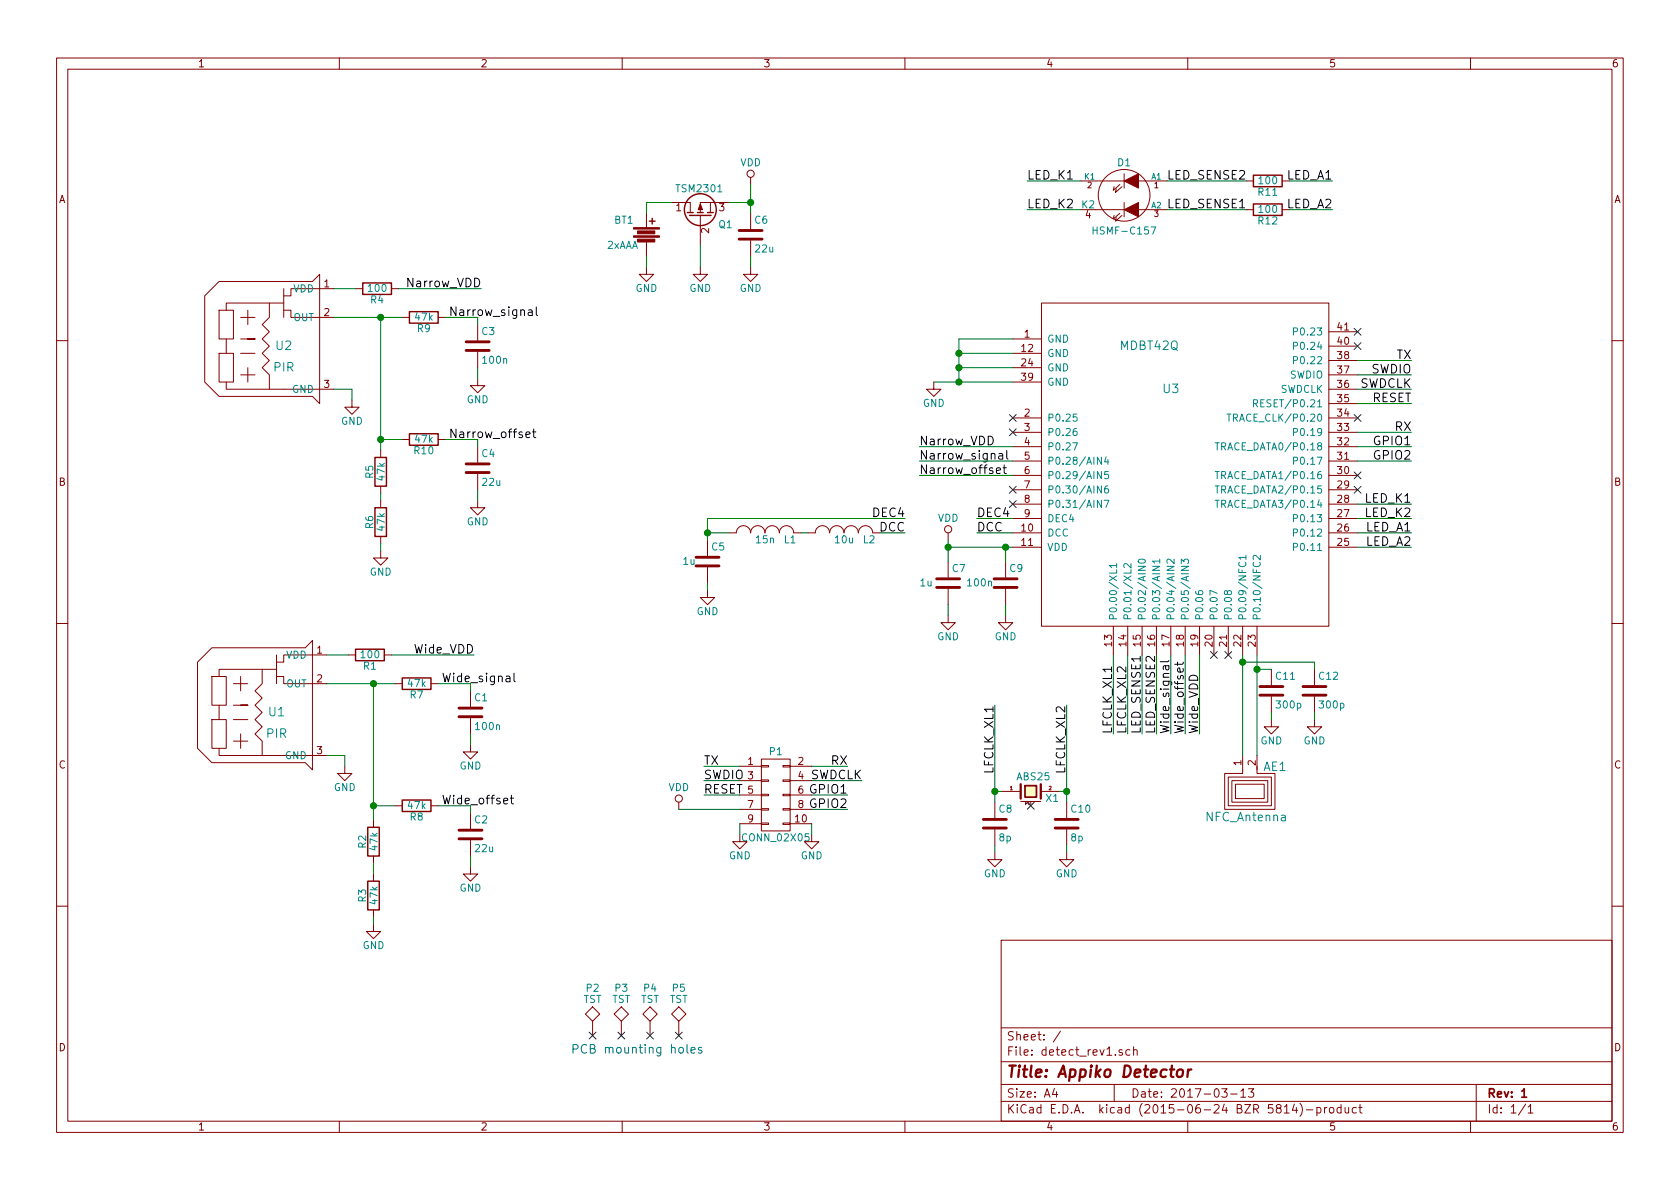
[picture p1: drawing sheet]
EESchema Schematic File Version 2
LIBS:detect_rev1-rescue
LIBS:power
LIBS:device
LIBS:transistors
LIBS:conn
LIBS:linear
LIBS:regul
LIBS:74xx
LIBS:cmos4000
LIBS:adc-dac
LIBS:memory
LIBS:xilinx
LIBS:microcontrollers
LIBS:dsp
LIBS:microchip
LIBS:analog_switches
LIBS:motorola
LIBS:texas
LIBS:intel
LIBS:audio
LIBS:interface
LIBS:digital-audio
LIBS:philips
LIBS:display
LIBS:cypress
LIBS:siliconi
LIBS:opto
LIBS:atmel
LIBS:contrib
LIBS:valves
LIBS:mdbt42q
LIBS:pir_sensor
LIBS:nfc_antenna
LIBS:dual_led
LIBS:detect_rev1-cache
EELAYER 25 0
EELAYER END
$Descr A4 11693 8268
encoding utf-8
Sheet 1 1
Title "Appiko Detector"
Date "2017-03-13"
Rev "1"
Comp ""
Comment1 ""
Comment2 ""
Comment3 ""
Comment4 ""
$EndDescr
$Comp
L MDBT42Q U3
U 1 1
P 8250 3000
F 0 "U3" H 8150 3300 60  0000 C CNN
F 1 "MDBT42Q" H 8000 3600 60  0000 C CNN
F 2 "detect_trigger:mdbt42Q" H 8050 4100 60  0001 C CNN
F 3 "http://www.raytac.com/download/MDBT42/MDBT42Q-Version%20B.pdf" H 8050 4100 60  0001 C CNN
	1    8250 3000
	1    0    0    -1  
$EndComp
$Comp
L GND #PWR01
U 1 1
P 6500 2650
F 0 "#PWR01" H 6500 2400 50  0001 C CNN
F 1 "GND" H 6500 2500 50  0000 C CNN
F 2 "" H 6500 2650 60  0000 C CNN
F 3 "" H 6500 2650 60  0000 C CNN
	1    6500 2650
	1    0    0    -1  
$EndComp
$Comp
L C C11
U 1 1
P 8850 4800
F 0 "C11" H 8875 4900 50  0000 L CNN
F 1 "300p" H 8875 4700 50  0000 L CNN
F 2 "Capacitors_SMD:C_0805" H 8888 4650 30  0001 C CNN
F 3 "" H 8850 4800 60  0000 C CNN
	1    8850 4800
	1    0    0    -1  
$EndComp
$Comp
L GND #PWR02
U 1 1
P 8850 5000
F 0 "#PWR02" H 8850 4750 50  0001 C CNN
F 1 "GND" H 8850 4850 50  0000 C CNN
F 2 "" H 8850 5000 60  0000 C CNN
F 3 "" H 8850 5000 60  0000 C CNN
	1    8850 5000
	1    0    0    -1  
$EndComp
$Comp
L Battery BT1
U 1 1
P 4500 1625
F 0 "BT1" H 4275 1725 50  0000 L CNN
F 1 "2xAAA" H 4225 1550 50  0000 L CNN
F 2 "detect_trigger:AAA_holder_2468" V 4500 1665 60  0001 C CNN
F 3 "http://www.keyelco.com/product-pdf.cfm?p=1033" V 4500 1665 60  0001 C CNN
F 4 "2468" H 4500 1625 60  0001 C CNN "Part Number"
	1    4500 1625
	1    0    0    -1  
$EndComp
$Comp
L GND #PWR03
U 1 1
P 4500 1850
F 0 "#PWR03" H 4500 1600 50  0001 C CNN
F 1 "GND" H 4500 1700 50  0000 C CNN
F 2 "" H 4500 1850 60  0000 C CNN
F 3 "" H 4500 1850 60  0000 C CNN
	1    4500 1850
	1    0    0    -1  
$EndComp
$Comp
L VDD #PWR04
U 1 1
P 5225 1275
F 0 "#PWR04" H 5225 1125 50  0001 C CNN
F 1 "VDD" H 5225 1425 50  0000 C CNN
F 2 "" H 5225 1275 60  0000 C CNN
F 3 "" H 5225 1275 60  0000 C CNN
	1    5225 1275
	1    0    0    -1  
$EndComp
$Comp
L PIR U2
U 1 1
P 1875 2350
F 0 "U2" H 1975 2300 60  0000 C CNN
F 1 "PIR" H 1975 2150 60  0000 C CNN
F 2 "detect_trigger:PIR_TO5" H 2225 2350 60  0001 C CNN
F 3 "http://www.micropik.com/PDF/D203B-e.pdf http://www.perkinelmer.com/PDFs/Downloads/DTS_LHi968_PYD1398.pdf" H 2225 2350 60  0001 C CNN
F 4 "D203B LHi968" H 1875 2350 60  0001 C CNN "Part Number"
	1    1875 2350
	1    0    0    -1  
$EndComp
$Comp
L GND #PWR05
U 1 1
P 2450 2775
F 0 "#PWR05" H 2450 2525 50  0001 C CNN
F 1 "GND" H 2450 2625 50  0000 C CNN
F 2 "" H 2450 2775 60  0000 C CNN
F 3 "" H 2450 2775 60  0000 C CNN
	1    2450 2775
	1    0    0    -1  
$EndComp
$Comp
L R R4
U 1 1
P 2625 2000
F 0 "R4" V 2705 2000 50  0000 C CNN
F 1 "100E" V 2625 2000 50  0000 C CNN
F 2 "Resistors_SMD:R_0805" V 2555 2000 30  0001 C CNN
F 3 "" H 2625 2000 30  0000 C CNN
	1    2625 2000
	0    1    1    0   
$EndComp
$Comp
L R R9
U 1 1
P 2950 2200
F 0 "R9" V 3030 2200 50  0000 C CNN
F 1 "47k" V 2950 2200 50  0000 C CNN
F 2 "Resistors_SMD:R_0805" V 2880 2200 30  0001 C CNN
F 3 "" H 2950 2200 30  0000 C CNN
	1    2950 2200
	0    1    1    0   
$EndComp
$Comp
L C C3
U 1 1
P 3325 2400
F 0 "C3" H 3350 2500 50  0000 L CNN
F 1 "100n" H 3350 2300 50  0000 L CNN
F 2 "Capacitors_SMD:C_0805" H 3363 2250 30  0001 C CNN
F 3 "" H 3325 2400 60  0000 C CNN
	1    3325 2400
	1    0    0    -1  
$EndComp
$Comp
L GND #PWR06
U 1 1
P 3325 2625
F 0 "#PWR06" H 3325 2375 50  0001 C CNN
F 1 "GND" H 3325 2475 50  0000 C CNN
F 2 "" H 3325 2625 60  0000 C CNN
F 3 "" H 3325 2625 60  0000 C CNN
	1    3325 2625
	1    0    0    -1  
$EndComp
$Comp
L R R10
U 1 1
P 2950 3050
F 0 "R10" V 3030 3050 50  0000 C CNN
F 1 "47k" V 2950 3050 50  0000 C CNN
F 2 "Resistors_SMD:R_0805" V 2880 3050 30  0001 C CNN
F 3 "" H 2950 3050 30  0000 C CNN
	1    2950 3050
	0    1    1    0   
$EndComp
$Comp
L C C4
U 1 1
P 3325 3250
F 0 "C4" H 3350 3350 50  0000 L CNN
F 1 "22u" H 3350 3150 50  0000 L CNN
F 2 "Capacitors_SMD:C_1206" H 3363 3100 30  0001 C CNN
F 3 "" H 3325 3250 60  0000 C CNN
F 4 ">10V" H 3325 3250 60  0001 C CNN "Rating"
	1    3325 3250
	1    0    0    -1  
$EndComp
$Comp
L GND #PWR07
U 1 1
P 3325 3475
F 0 "#PWR07" H 3325 3225 50  0001 C CNN
F 1 "GND" H 3325 3325 50  0000 C CNN
F 2 "" H 3325 3475 60  0000 C CNN
F 3 "" H 3325 3475 60  0000 C CNN
	1    3325 3475
	1    0    0    -1  
$EndComp
Text Label 3125 2200 0    60   ~ 0
Narrow_signal
Text Label 3125 3050 0    60   ~ 0
Narrow_offset
$Comp
L C C6
U 1 1
P 5225 1625
F 0 "C6" H 5250 1725 50  0000 L CNN
F 1 "22u" H 5250 1525 50  0000 L CNN
F 2 "Capacitors_SMD:C_1206" H 5263 1475 30  0001 C CNN
F 3 "" H 5225 1625 60  0000 C CNN
F 4 ">10V" H 5225 1625 60  0001 C CNN "Rating"
	1    5225 1625
	1    0    0    -1  
$EndComp
$Comp
L GND #PWR08
U 1 1
P 5225 1850
F 0 "#PWR08" H 5225 1600 50  0001 C CNN
F 1 "GND" H 5225 1700 50  0000 C CNN
F 2 "" H 5225 1850 60  0000 C CNN
F 3 "" H 5225 1850 60  0000 C CNN
	1    5225 1850
	1    0    0    -1  
$EndComp
$Comp
L PIR U1
U 1 1
P 1825 4900
F 0 "U1" H 1925 4850 60  0000 C CNN
F 1 "PIR" H 1925 4700 60  0000 C CNN
F 2 "detect_trigger:PIR_TO5" H 2175 4900 60  0001 C CNN
F 3 "" H 2175 4900 60  0000 C CNN
	1    1825 4900
	1    0    0    -1  
$EndComp
$Comp
L GND #PWR09
U 1 1
P 2400 5325
F 0 "#PWR09" H 2400 5075 50  0001 C CNN
F 1 "GND" H 2400 5175 50  0000 C CNN
F 2 "" H 2400 5325 60  0000 C CNN
F 3 "" H 2400 5325 60  0000 C CNN
	1    2400 5325
	1    0    0    -1  
$EndComp
$Comp
L R R1
U 1 1
P 2575 4550
F 0 "R1" V 2655 4550 50  0000 C CNN
F 1 "100E" V 2575 4550 50  0000 C CNN
F 2 "Resistors_SMD:R_0805" V 2505 4550 30  0001 C CNN
F 3 "" H 2575 4550 30  0000 C CNN
	1    2575 4550
	0    1    1    0   
$EndComp
$Comp
L R R7
U 1 1
P 2900 4750
F 0 "R7" V 2980 4750 50  0000 C CNN
F 1 "47k" V 2900 4750 50  0000 C CNN
F 2 "Resistors_SMD:R_0805" V 2830 4750 30  0001 C CNN
F 3 "" H 2900 4750 30  0000 C CNN
	1    2900 4750
	0    1    1    0   
$EndComp
$Comp
L C C1
U 1 1
P 3275 4950
F 0 "C1" H 3300 5050 50  0000 L CNN
F 1 "100n" H 3300 4850 50  0000 L CNN
F 2 "Capacitors_SMD:C_0805" H 3313 4800 30  0001 C CNN
F 3 "" H 3275 4950 60  0000 C CNN
	1    3275 4950
	1    0    0    -1  
$EndComp
$Comp
L GND #PWR010
U 1 1
P 3275 5175
F 0 "#PWR010" H 3275 4925 50  0001 C CNN
F 1 "GND" H 3275 5025 50  0000 C CNN
F 2 "" H 3275 5175 60  0000 C CNN
F 3 "" H 3275 5175 60  0000 C CNN
	1    3275 5175
	1    0    0    -1  
$EndComp
$Comp
L R R8
U 1 1
P 2900 5600
F 0 "R8" V 2980 5600 50  0000 C CNN
F 1 "47k" V 2900 5600 50  0000 C CNN
F 2 "Resistors_SMD:R_0805" V 2830 5600 30  0001 C CNN
F 3 "" H 2900 5600 30  0000 C CNN
	1    2900 5600
	0    1    1    0   
$EndComp
$Comp
L C C2
U 1 1
P 3275 5800
F 0 "C2" H 3300 5900 50  0000 L CNN
F 1 "22u" H 3300 5700 50  0000 L CNN
F 2 "Capacitors_SMD:C_1206" H 3313 5650 30  0001 C CNN
F 3 "" H 3275 5800 60  0000 C CNN
F 4 ">10V" H 3275 5800 60  0001 C CNN "Rating"
	1    3275 5800
	1    0    0    -1  
$EndComp
$Comp
L GND #PWR011
U 1 1
P 3275 6025
F 0 "#PWR011" H 3275 5775 50  0001 C CNN
F 1 "GND" H 3275 5875 50  0000 C CNN
F 2 "" H 3275 6025 60  0000 C CNN
F 3 "" H 3275 6025 60  0000 C CNN
	1    3275 6025
	1    0    0    -1  
$EndComp
Text Label 3075 4750 0    60   ~ 0
Wide_signal
Text Label 3075 5600 0    60   ~ 0
Wide_offset
Text Label 6400 3200 0    60   ~ 0
Narrow_signal
Text Label 6400 3300 0    60   ~ 0
Narrow_offset
Text Label 8150 5100 1    60   ~ 0
Wide_signal
Text Label 8250 5100 1    60   ~ 0
Wide_offset
$Comp
L C C9
U 1 1
P 7000 4050
F 0 "C9" H 7025 4150 50  0000 L CNN
F 1 "100n" H 6725 4050 50  0000 L CNN
F 2 "Capacitors_SMD:C_0805" H 7038 3900 30  0001 C CNN
F 3 "" H 7000 4050 60  0000 C CNN
	1    7000 4050
	1    0    0    -1  
$EndComp
$Comp
L GND #PWR012
U 1 1
P 7000 4275
F 0 "#PWR012" H 7000 4025 50  0001 C CNN
F 1 "GND" H 7000 4125 50  0000 C CNN
F 2 "" H 7000 4275 60  0000 C CNN
F 3 "" H 7000 4275 60  0000 C CNN
	1    7000 4275
	1    0    0    -1  
$EndComp
$Comp
L C C5
U 1 1
P 4925 3900
F 0 "C5" H 4950 4000 50  0000 L CNN
F 1 "1u" H 4750 3900 50  0000 L CNN
F 2 "Capacitors_SMD:C_0805" H 4963 3750 30  0001 C CNN
F 3 "" H 4925 3900 60  0000 C CNN
	1    4925 3900
	1    0    0    -1  
$EndComp
$Comp
L INDUCTOR_SMALL L2
U 1 1
P 5875 3700
F 0 "L2" H 6050 3650 50  0000 C CNN
F 1 "10u" H 5875 3650 50  0000 C CNN
F 2 "Capacitors_SMD:C_0805" H 5875 3700 60  0001 C CNN
F 3 "" H 5875 3700 60  0000 C CNN
	1    5875 3700
	1    0    0    -1  
$EndComp
$Comp
L INDUCTOR_SMALL L1
U 1 1
P 5325 3700
F 0 "L1" H 5500 3650 50  0000 C CNN
F 1 "15n" H 5325 3650 50  0000 C CNN
F 2 "Capacitors_SMD:C_0603" H 5325 3700 60  0001 C CNN
F 3 "" H 5325 3700 60  0000 C CNN
	1    5325 3700
	1    0    0    -1  
$EndComp
$Comp
L GND #PWR013
U 1 1
P 4925 4100
F 0 "#PWR013" H 4925 3850 50  0001 C CNN
F 1 "GND" H 4925 3950 50  0000 C CNN
F 2 "" H 4925 4100 60  0000 C CNN
F 3 "" H 4925 4100 60  0000 C CNN
	1    4925 4100
	1    0    0    -1  
$EndComp
Text Label 9825 2600 2    60   ~ 0
SWDIO
Text Label 9825 2700 2    60   ~ 0
SWDCLK
Text Label 9825 2800 2    60   ~ 0
RESET
Text Label 3350 2000 2    60   ~ 0
Narrow_VDD
Text Label 3300 4550 2    60   ~ 0
Wide_VDD
Text Label 6400 3100 0    60   ~ 0
Narrow_VDD
Text Label 8350 5100 1    60   ~ 0
Wide_VDD
$Comp
L C C7
U 1 1
P 6600 4050
F 0 "C7" H 6625 4150 50  0000 L CNN
F 1 "1u" H 6400 4050 50  0000 L CNN
F 2 "Capacitors_SMD:C_0805" H 6638 3900 30  0001 C CNN
F 3 "" H 6600 4050 60  0000 C CNN
	1    6600 4050
	1    0    0    -1  
$EndComp
$Comp
L GND #PWR014
U 1 1
P 6600 4275
F 0 "#PWR014" H 6600 4025 50  0001 C CNN
F 1 "GND" H 6600 4125 50  0000 C CNN
F 2 "" H 6600 4275 60  0000 C CNN
F 3 "" H 6600 4275 60  0000 C CNN
	1    6600 4275
	1    0    0    -1  
$EndComp
$Comp
L VDD #PWR015
U 1 1
P 6600 3750
F 0 "#PWR015" H 6600 3600 50  0001 C CNN
F 1 "VDD" H 6600 3900 50  0000 C CNN
F 2 "" H 6600 3750 60  0000 C CNN
F 3 "" H 6600 3750 60  0000 C CNN
	1    6600 3750
	1    0    0    -1  
$EndComp
Text Label 6800 3600 0    60   ~ 0
DEC4
Text Label 6800 3700 0    60   ~ 0
DCC
Text Label 6300 3600 2    60   ~ 0
DEC4
Text Label 6300 3700 2    60   ~ 0
DCC
$Comp
L NFC_Antenna AE1
U 1 1
P 8750 5100
F 0 "AE1" V 8525 4975 60  0000 C CNN
F 1 "NFC_Antenna" V 8175 5175 60  0000 C CNN
F 2 "Connect:GS2" H 9100 5100 60  0001 C CNN
F 3 "" H 9100 5100 60  0000 C CNN
	1    8750 5100
	0    -1   -1   0   
$EndComp
$Comp
L C C12
U 1 1
P 9150 4800
F 0 "C12" H 9175 4900 50  0000 L CNN
F 1 "300p" H 9175 4700 50  0000 L CNN
F 2 "Capacitors_SMD:C_0805" H 9188 4650 30  0001 C CNN
F 3 "" H 9150 4800 60  0000 C CNN
	1    9150 4800
	1    0    0    -1  
$EndComp
$Comp
L GND #PWR016
U 1 1
P 9150 5000
F 0 "#PWR016" H 9150 4750 50  0001 C CNN
F 1 "GND" H 9150 4850 50  0000 C CNN
F 2 "" H 9150 5000 60  0000 C CNN
F 3 "" H 9150 5000 60  0000 C CNN
	1    9150 5000
	1    0    0    -1  
$EndComp
$Comp
L C C8
U 1 1
P 6925 5725
F 0 "C8" H 6950 5825 50  0000 L CNN
F 1 "8p" H 6950 5625 50  0000 L CNN
F 2 "Capacitors_SMD:C_0805" H 6963 5575 30  0001 C CNN
F 3 "" H 6925 5725 60  0000 C CNN
	1    6925 5725
	1    0    0    -1  
$EndComp
$Comp
L C C10
U 1 1
P 7425 5725
F 0 "C10" H 7450 5825 50  0000 L CNN
F 1 "8p" H 7450 5625 50  0000 L CNN
F 2 "Capacitors_SMD:C_0805" H 7463 5575 30  0001 C CNN
F 3 "" H 7425 5725 60  0000 C CNN
	1    7425 5725
	1    0    0    -1  
$EndComp
$Comp
L GND #PWR017
U 1 1
P 6925 5925
F 0 "#PWR017" H 6925 5675 50  0001 C CNN
F 1 "GND" H 6925 5775 50  0000 C CNN
F 2 "" H 6925 5925 60  0000 C CNN
F 3 "" H 6925 5925 60  0000 C CNN
	1    6925 5925
	1    0    0    -1  
$EndComp
$Comp
L GND #PWR018
U 1 1
P 7425 5925
F 0 "#PWR018" H 7425 5675 50  0001 C CNN
F 1 "GND" H 7425 5775 50  0000 C CNN
F 2 "" H 7425 5925 60  0000 C CNN
F 3 "" H 7425 5925 60  0000 C CNN
	1    7425 5925
	1    0    0    -1  
$EndComp
$Comp
L Led_bicolor D1
U 1 1
P 7825 1350
F 0 "D1" H 7825 1575 50  0000 C CNN
F 1 "HSMF-C157" H 7825 1100 50  0000 C CNN
F 2 "detect_trigger:HSMF-C15x" H 7825 1350 60  0001 C CNN
F 3 "http://www.farnell.com/datasheets/1676973.pdf" H 7825 1350 60  0001 C CNN
F 4 "HSMF-C157" H 7825 1350 60  0001 C CNN "Part Number"
	1    7825 1350
	1    0    0    -1  
$EndComp
Text Label 9825 3600 2    60   ~ 0
LED_K2
Text Label 9825 3500 2    60   ~ 0
LED_K1
$Comp
L R R11
U 1 1
P 8825 1250
F 0 "R11" V 8905 1250 50  0000 C CNN
F 1 "100E" V 8825 1250 50  0000 C CNN
F 2 "Resistors_SMD:R_0805" V 8755 1250 30  0001 C CNN
F 3 "" H 8825 1250 30  0000 C CNN
	1    8825 1250
	0    1    1    0   
$EndComp
$Comp
L R R12
U 1 1
P 8825 1450
F 0 "R12" V 8905 1450 50  0000 C CNN
F 1 "100E" V 8825 1450 50  0000 C CNN
F 2 "Resistors_SMD:R_0805" V 8755 1450 30  0001 C CNN
F 3 "" H 8825 1450 30  0000 C CNN
	1    8825 1450
	0    1    1    0   
$EndComp
Text Label 9275 1250 2    60   ~ 0
LED_A1
Text Label 9275 1450 2    60   ~ 0
LED_A2
Text Label 8675 1450 2    60   ~ 0
LED_SENSE1
Text Label 8675 1250 2    60   ~ 0
LED_SENSE2
Text Label 7150 1250 0    60   ~ 0
LED_K1
Text Label 7150 1450 0    60   ~ 0
LED_K2
Text Label 9825 3700 2    60   ~ 0
LED_A1
Text Label 9825 3800 2    60   ~ 0
LED_A2
Text Label 7750 5100 1    60   ~ 0
LFCLK_XL1
Text Label 7850 5100 1    60   ~ 0
LFCLK_XL2
Text Label 6925 4900 3    60   ~ 0
LFCLK_XL1
Text Label 7425 4900 3    60   ~ 0
LFCLK_XL2
Text Label 7950 5100 1    60   ~ 0
LED_SENSE1
Text Label 8050 5100 1    60   ~ 0
LED_SENSE2
$Comp
L CONN_02X05 P1
U 1 1
P 5400 5525
F 0 "P1" H 5400 5825 50  0000 C CNN
F 1 "CONN_02X05" H 5400 5225 50  0000 C CNN
F 2 "detect_trigger:Berg_5x2Conn" H 5400 4325 60  0001 C CNN
F 3 "" H 5400 4325 60  0000 C CNN
	1    5400 5525
	1    0    0    -1  
$EndComp
$Comp
L GND #PWR019
U 1 1
P 5150 5800
F 0 "#PWR019" H 5150 5550 50  0001 C CNN
F 1 "GND" H 5150 5650 50  0000 C CNN
F 2 "" H 5150 5800 60  0000 C CNN
F 3 "" H 5150 5800 60  0000 C CNN
	1    5150 5800
	1    0    0    -1  
$EndComp
$Comp
L GND #PWR020
U 1 1
P 5650 5800
F 0 "#PWR020" H 5650 5550 50  0001 C CNN
F 1 "GND" H 5650 5650 50  0000 C CNN
F 2 "" H 5650 5800 60  0000 C CNN
F 3 "" H 5650 5800 60  0000 C CNN
	1    5650 5800
	1    0    0    -1  
$EndComp
Text Label 9825 2500 2    60   ~ 0
TX
Text Label 9825 3000 2    60   ~ 0
RX
Text Label 5900 5325 2    60   ~ 0
RX
Text Label 4900 5325 0    60   ~ 0
TX
Text Label 4900 5425 0    60   ~ 0
SWDIO
Text Label 6000 5425 2    60   ~ 0
SWDCLK
Text Label 4900 5525 0    60   ~ 0
RESET
$Comp
L VDD #PWR021
U 1 1
P 4725 5625
F 0 "#PWR021" H 4725 5475 50  0001 C CNN
F 1 "VDD" H 4725 5775 50  0000 C CNN
F 2 "" H 4725 5625 60  0000 C CNN
F 3 "" H 4725 5625 60  0000 C CNN
	1    4725 5625
	1    0    0    -1  
$EndComp
Text Label 9825 3100 2    60   ~ 0
GPIO1
Text Label 9825 3200 2    60   ~ 0
GPIO2
Text Label 5900 5525 2    60   ~ 0
GPIO1
Text Label 5900 5625 2    60   ~ 0
GPIO2
$Comp
L Q_PMOS_DGS Q1
U 1 1
P 4875 1500
F 0 "Q1" V 4825 1375 50  0000 R CNN
F 1 "TSM2301" V 5075 1675 50  0000 R CNN
F 2 "detect_trigger:TSM2301" H 5075 1600 29  0001 C CNN
F 3 "http://www.farnell.com/datasheets/2044652.pdf" H 4875 1500 60  0001 C CNN
F 4 "TSM2301CX" V 4875 1500 60  0001 C CNN "Part Number"
	1    4875 1500
	0    -1   -1   0   
$EndComp
$Comp
L GND #PWR022
U 1 1
P 4875 1850
F 0 "#PWR022" H 4875 1600 50  0001 C CNN
F 1 "GND" H 4875 1700 50  0000 C CNN
F 2 "" H 4875 1850 60  0000 C CNN
F 3 "" H 4875 1850 60  0000 C CNN
	1    4875 1850
	1    0    0    -1  
$EndComp
NoConn ~ 7050 2900
NoConn ~ 7050 3000
NoConn ~ 7050 3400
NoConn ~ 7050 3500
NoConn ~ 8450 4550
NoConn ~ 8550 4550
NoConn ~ 9450 3400
NoConn ~ 9450 3300
NoConn ~ 9450 2300
NoConn ~ 9450 2400
NoConn ~ 9450 2900
Wire Wire Line
	6500 2650 7050 2650
Wire Wire Line
	6675 2350 6675 2650
Wire Wire Line
	6675 2550 7050 2550
Connection ~ 6675 2650
Wire Wire Line
	6675 2450 7050 2450
Connection ~ 6675 2550
Wire Wire Line
	7050 2350 6675 2350
Connection ~ 6675 2450
Wire Wire Line
	6925 4900 6925 5575
Wire Wire Line
	7750 5100 7750 4550
Wire Wire Line
	7850 4550 7850 5100
Wire Wire Line
	7425 4900 7425 5575
Wire Wire Line
	8850 5000 8850 4950
Wire Wire Line
	4500 1775 4500 1850
Wire Wire Line
	2325 2700 2450 2700
Wire Wire Line
	2450 2700 2450 2775
Wire Wire Line
	3350 2000 2775 2000
Wire Wire Line
	2325 2000 2475 2000
Wire Wire Line
	2325 2200 2800 2200
Wire Wire Line
	3325 2200 3325 2250
Wire Wire Line
	3325 2550 3325 2625
Wire Wire Line
	2650 2200 2650 3125
Wire Wire Line
	2650 3050 2800 3050
Connection ~ 2650 2200
Wire Wire Line
	3325 3050 3325 3100
Wire Wire Line
	3325 3400 3325 3475
Wire Wire Line
	5075 1400 5225 1400
Wire Wire Line
	5225 1275 5225 1475
Wire Wire Line
	5225 1775 5225 1850
Wire Wire Line
	2275 5250 2400 5250
Wire Wire Line
	2400 5250 2400 5325
Wire Wire Line
	3300 4550 2725 4550
Wire Wire Line
	2275 4550 2425 4550
Wire Wire Line
	2275 4750 2750 4750
Wire Wire Line
	3275 4750 3275 4800
Wire Wire Line
	3275 5100 3275 5175
Wire Wire Line
	2600 4750 2600 5700
Wire Wire Line
	2600 5600 2750 5600
Connection ~ 2600 4750
Wire Wire Line
	3275 5600 3275 5650
Wire Wire Line
	3275 5950 3275 6025
Wire Wire Line
	6400 3200 7050 3200
Wire Wire Line
	7050 3300 6400 3300
Wire Wire Line
	8250 5100 8250 4550
Wire Wire Line
	8150 4550 8150 5100
Wire Wire Line
	7000 4200 7000 4275
Wire Wire Line
	4925 3600 6300 3600
Wire Wire Line
	4925 3600 4925 3750
Wire Wire Line
	5075 3700 4925 3700
Connection ~ 4925 3700
Wire Wire Line
	5575 3700 5625 3700
Wire Wire Line
	6800 3700 7050 3700
Wire Wire Line
	4925 4050 4925 4100
Wire Wire Line
	9450 2600 9825 2600
Wire Wire Line
	9450 2700 9825 2700
Wire Wire Line
	9450 2800 9825 2800
Wire Wire Line
	7050 3100 6400 3100
Wire Wire Line
	8350 4550 8350 5100
Wire Wire Line
	6600 4200 6600 4275
Wire Wire Line
	6600 3750 6600 3900
Wire Wire Line
	6600 3800 7050 3800
Wire Wire Line
	7000 3900 7000 3800
Connection ~ 7000 3800
Connection ~ 6600 3800
Wire Wire Line
	6125 3700 6300 3700
Wire Wire Line
	7050 3600 6800 3600
Wire Wire Line
	8650 4550 8650 5250
Wire Wire Line
	8750 4550 8750 5250
Wire Wire Line
	9150 5000 9150 4950
Wire Wire Line
	8650 4600 9150 4600
Wire Wire Line
	9150 4600 9150 4650
Connection ~ 8650 4600
Wire Wire Line
	8850 4650 8750 4650
Connection ~ 8750 4650
Wire Wire Line
	7425 5875 7425 5925
Wire Wire Line
	6925 5925 6925 5875
Wire Wire Line
	8125 1250 8675 1250
Wire Wire Line
	8675 1450 8125 1450
Wire Wire Line
	9450 3500 9825 3500
Wire Wire Line
	9450 3600 9825 3600
Wire Wire Line
	8975 1450 9275 1450
Wire Wire Line
	8975 1250 9275 1250
Wire Wire Line
	7150 1250 7525 1250
Wire Wire Line
	7150 1450 7525 1450
Wire Wire Line
	9450 3700 9825 3700
Wire Wire Line
	9450 3800 9825 3800
Wire Wire Line
	7950 4550 7950 5100
Wire Wire Line
	8050 4550 8050 5100
Wire Wire Line
	5150 5725 5150 5800
Wire Wire Line
	5650 5725 5650 5800
Wire Wire Line
	9450 2500 9825 2500
Wire Wire Line
	9450 3000 9825 3000
Wire Wire Line
	4900 5525 5150 5525
Wire Wire Line
	5650 5625 5900 5625
Wire Wire Line
	4725 5625 5150 5625
Wire Wire Line
	5650 5525 5900 5525
Wire Wire Line
	5650 5425 6000 5425
Wire Wire Line
	5650 5325 5900 5325
Wire Wire Line
	4900 5325 5150 5325
Wire Wire Line
	4900 5425 5150 5425
Wire Wire Line
	9450 3100 9825 3100
Wire Wire Line
	9450 3200 9825 3200
Wire Wire Line
	4875 1700 4875 1850
Wire Wire Line
	4675 1400 4500 1400
Wire Wire Line
	4500 1400 4500 1475
Connection ~ 5225 1400
Wire Wire Line
	3100 2200 3325 2200
Wire Wire Line
	3100 3050 3325 3050
Wire Wire Line
	3050 4750 3275 4750
Wire Wire Line
	3275 5600 3050 5600
$Comp
L R R5
U 1 1
P 2650 3275
F 0 "R5" V 2730 3275 50  0000 C CNN
F 1 "47k" V 2650 3275 50  0000 C CNN
F 2 "Resistors_SMD:R_0805" V 2580 3275 30  0001 C CNN
F 3 "" H 2650 3275 30  0000 C CNN
	1    2650 3275
	-1   0    0    1   
$EndComp
Connection ~ 2650 3050
$Comp
L GND #PWR023
U 1 1
P 2650 3825
F 0 "#PWR023" H 2650 3575 50  0001 C CNN
F 1 "GND" H 2650 3675 50  0000 C CNN
F 2 "" H 2650 3825 60  0000 C CNN
F 3 "" H 2650 3825 60  0000 C CNN
	1    2650 3825
	1    0    0    -1  
$EndComp
Wire Wire Line
	2650 3425 2650 3475
$Comp
L R R2
U 1 1
P 2600 5850
F 0 "R2" V 2680 5850 50  0000 C CNN
F 1 "47k" V 2600 5850 50  0000 C CNN
F 2 "Resistors_SMD:R_0805" V 2530 5850 30  0001 C CNN
F 3 "" H 2600 5850 30  0000 C CNN
	1    2600 5850
	-1   0    0    1   
$EndComp
Wire Wire Line
	2600 6000 2600 6075
Connection ~ 2600 5600
$Comp
L R R6
U 1 1
P 2650 3625
F 0 "R6" V 2730 3625 50  0000 C CNN
F 1 "47k" V 2650 3625 50  0000 C CNN
F 2 "Resistors_SMD:R_0805" V 2580 3625 30  0001 C CNN
F 3 "" H 2650 3625 30  0000 C CNN
	1    2650 3625
	-1   0    0    1   
$EndComp
Wire Wire Line
	2650 3775 2650 3825
$Comp
L GND #PWR024
U 1 1
P 2600 6425
F 0 "#PWR024" H 2600 6175 50  0001 C CNN
F 1 "GND" H 2600 6275 50  0000 C CNN
F 2 "" H 2600 6425 60  0000 C CNN
F 3 "" H 2600 6425 60  0000 C CNN
	1    2600 6425
	1    0    0    -1  
$EndComp
$Comp
L R R3
U 1 1
P 2600 6225
F 0 "R3" V 2680 6225 50  0000 C CNN
F 1 "47k" V 2600 6225 50  0000 C CNN
F 2 "Resistors_SMD:R_0805" V 2530 6225 30  0001 C CNN
F 3 "" H 2600 6225 30  0000 C CNN
	1    2600 6225
	-1   0    0    1   
$EndComp
Wire Wire Line
	2600 6375 2600 6425
$Comp
L CRYSTAL_SMD X1
U 1 1
P 7175 5500
F 0 "X1" H 7325 5450 50  0000 C CNN
F 1 "ABS25" H 7075 5600 50  0000 L CNN
F 2 "detect_trigger:ABS25-32.768" H 7175 5500 60  0001 C CNN
F 3 "http://www.abracon.com/Resonators/abs25.pdf" H 7175 5500 60  0001 C CNN
F 4 "ABS25-32.768KHZ-6-T" H 7175 5500 60  0001 C CNN "Part Number"
	1    7175 5500
	1    0    0    -1  
$EndComp
Connection ~ 7425 5500
Connection ~ 6925 5500
Wire Wire Line
	7375 5500 7425 5500
Wire Wire Line
	6975 5500 6925 5500
NoConn ~ 7175 5600
$Comp
L TST P2
U 1 1
P 4125 7200
F 0 "P2" H 4125 7500 50  0000 C BNN
F 1 "TST" H 4125 7450 50  0000 C CNN
F 2 "Mounting_Holes:MountingHole_4.3mm_M4" H 4125 7200 60  0001 C CNN
F 3 "" H 4125 7200 60  0000 C CNN
	1    4125 7200
	1    0    0    -1  
$EndComp
$Comp
L TST P3
U 1 1
P 4325 7200
F 0 "P3" H 4325 7500 50  0000 C BNN
F 1 "TST" H 4325 7450 50  0000 C CNN
F 2 "Mounting_Holes:MountingHole_4.3mm_M4" H 4325 7200 60  0001 C CNN
F 3 "" H 4325 7200 60  0000 C CNN
	1    4325 7200
	1    0    0    -1  
$EndComp
$Comp
L TST P4
U 1 1
P 4525 7200
F 0 "P4" H 4525 7500 50  0000 C BNN
F 1 "TST" H 4525 7450 50  0000 C CNN
F 2 "Mounting_Holes:MountingHole_4.3mm_M4" H 4525 7200 60  0001 C CNN
F 3 "" H 4525 7200 60  0000 C CNN
	1    4525 7200
	1    0    0    -1  
$EndComp
$Comp
L TST P5
U 1 1
P 4725 7200
F 0 "P5" H 4725 7500 50  0000 C BNN
F 1 "TST" H 4725 7450 50  0000 C CNN
F 2 "Mounting_Holes:MountingHole_4.3mm_M4" H 4725 7200 60  0001 C CNN
F 3 "" H 4725 7200 60  0000 C CNN
	1    4725 7200
	1    0    0    -1  
$EndComp
Text Notes 3975 7325 0    60   ~ 0
PCB mounting holes
NoConn ~ 4125 7200
NoConn ~ 4325 7200
NoConn ~ 4525 7200
NoConn ~ 4725 7200
$EndSCHEMATC
